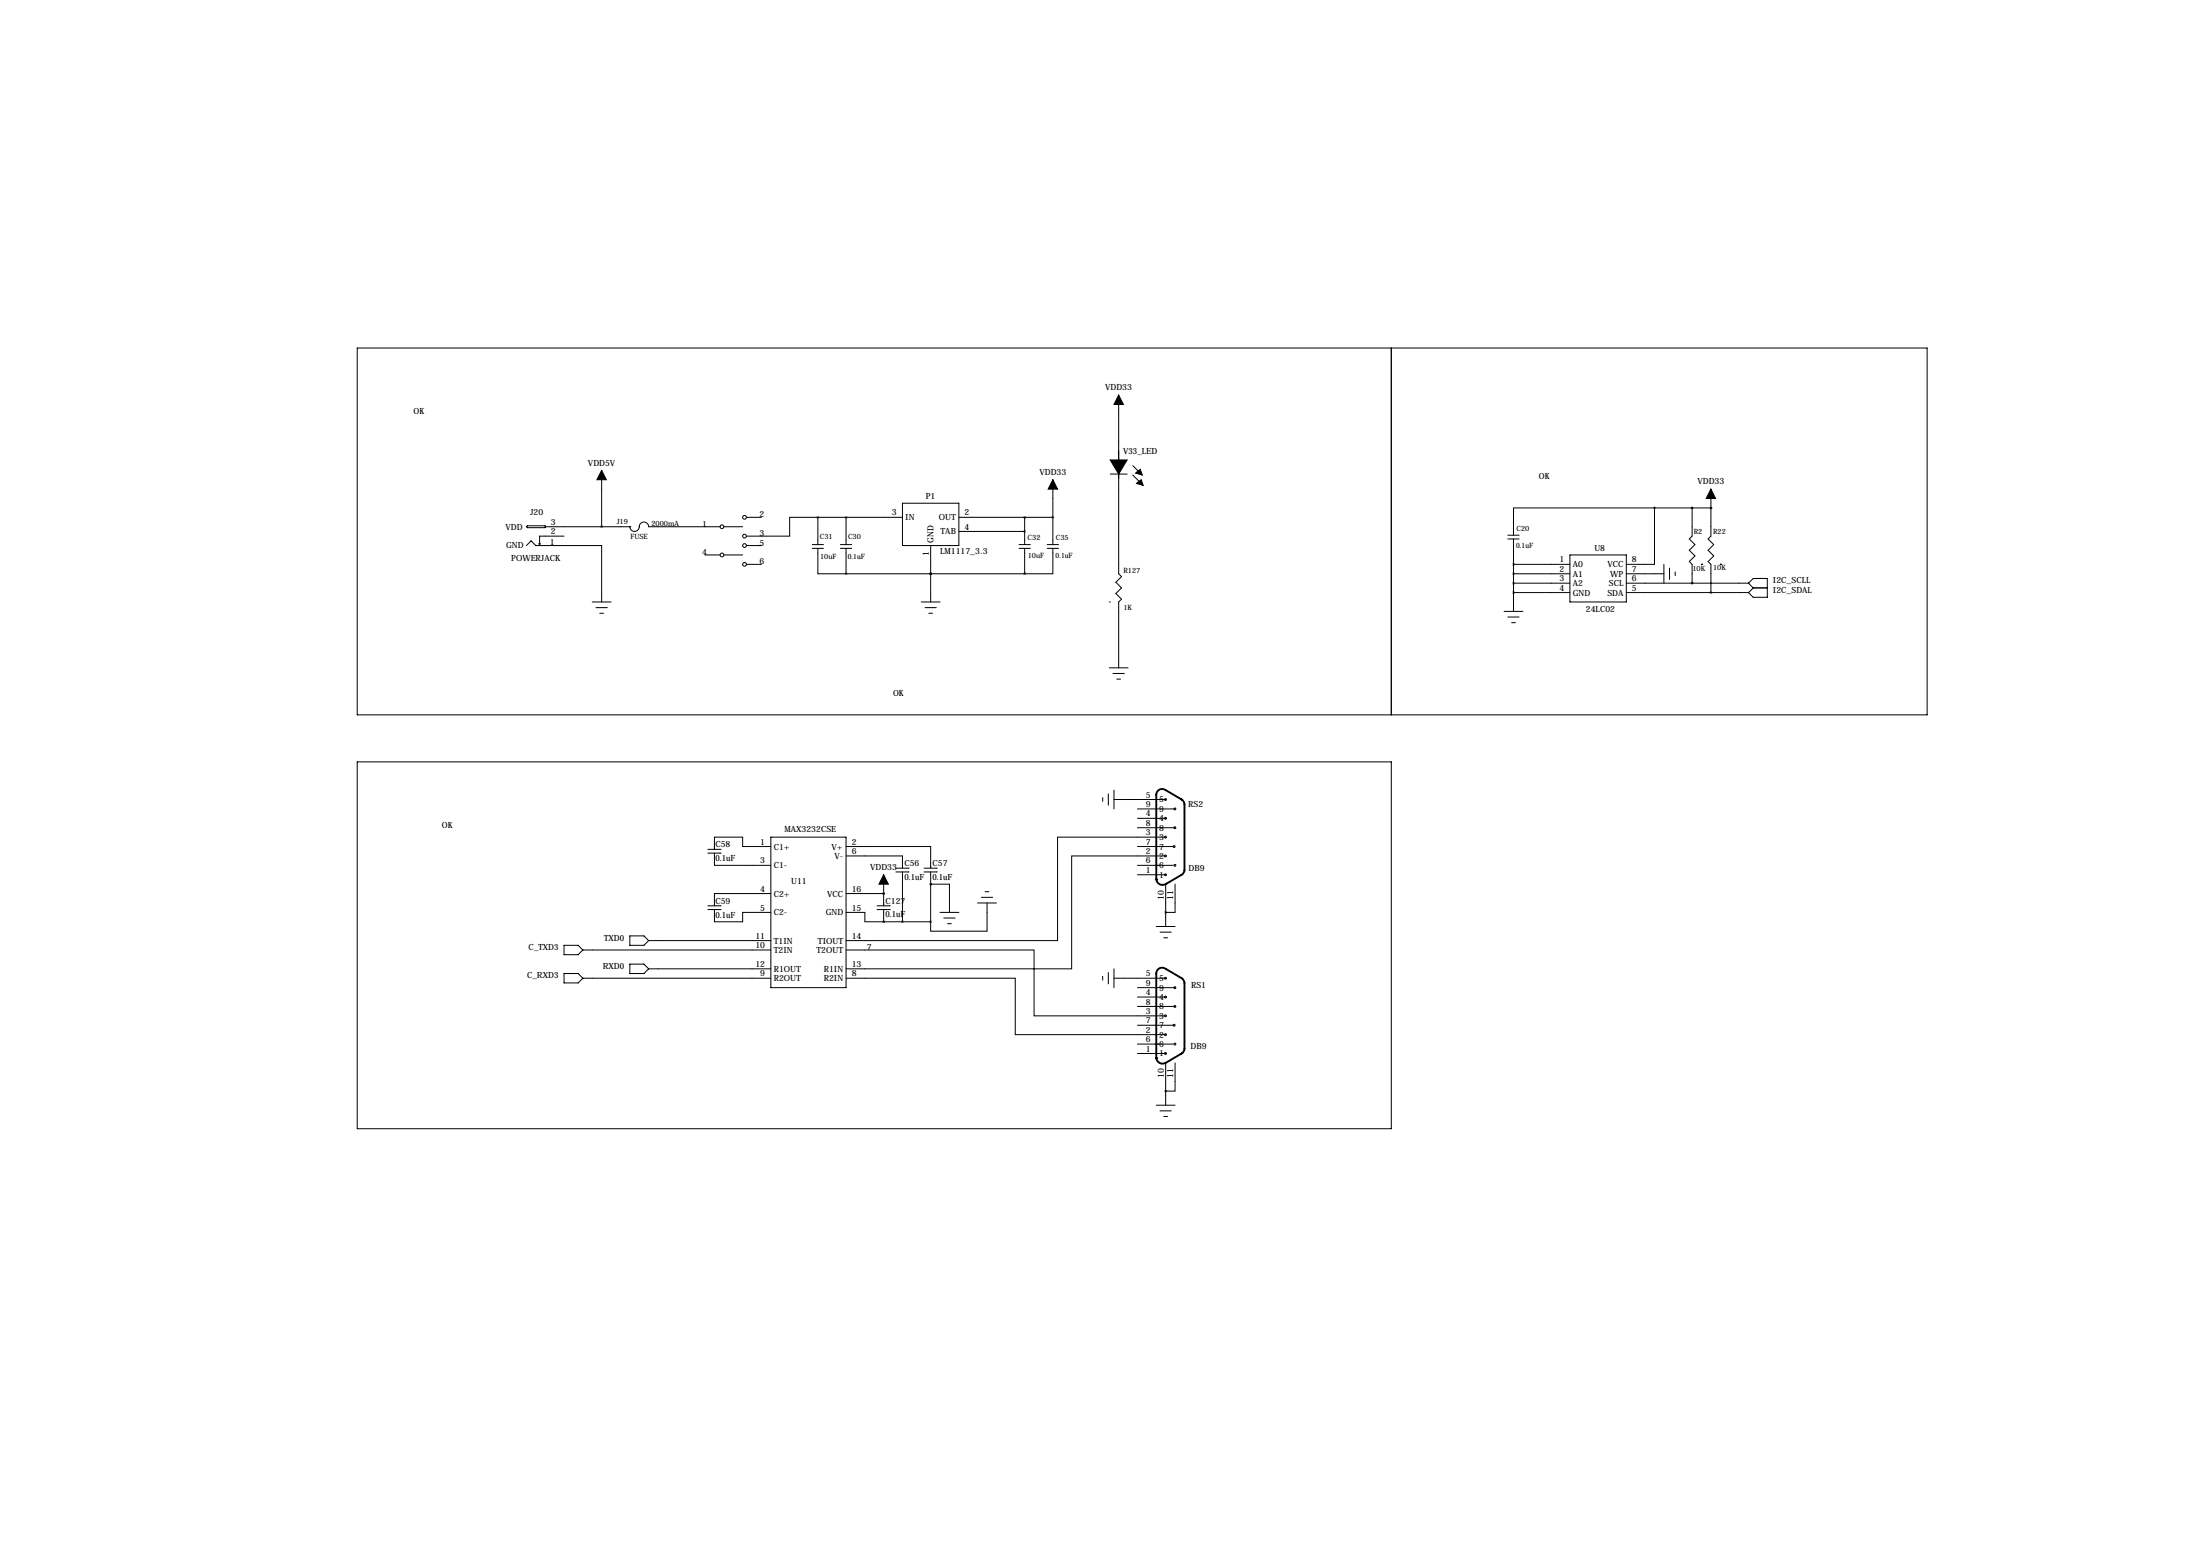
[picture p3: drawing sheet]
<svg xmlns="http://www.w3.org/2000/svg" width="594mm" height="419mm" viewBox="0 0 594 419" stroke-linecap="round" stroke-linejoin="round" font-family="sans-serif">
<g fill="none" stroke="#000" stroke-width=".27">
<path d="M96.5 94h424.2v99h-424.2zM375.9 94v99M302.3 106.7v48.2l.7 .8-1.5 1.5 1.5 1.6-1.5 1.5 1.5 1.5-.7 .8v17.7M162.6 127v15.2M201.7 139.7h4M221 139.7h-7.6v5.1h-11.7M221 139.7h22.8M221 139.7v7.4M228.6 139.7v7.4M243.8 135.9h15.3v11.4h-15.3zM259.1 139.7h25.4M276.9 139.7v7.4"/>
<path d="M284.5 129.5v17.6M300 128h4.5M306.1 125.7l2.5 2.6M306.1 128.3l2.5 2.5M447 137.2v15.2h-7.6M447 137.2h-38.1v7.3M447 137.2h15.3M457.2 137.2v7.6l-.8 .7 1.6 1.6-1.6 1.5 1.6 1.5-1.6 1.5 .8 .8v5.1M462.3 137.2h.1M462.3 132.1v12.7l-.8 .7 1.5 1.6-1.5 1.5 1.5 1.5-1.5 1.5 .8 .8v7.6M142.2 147.3l1.3-1.2 1.3 1.2h17.8v15.3M142.5 142h4.8v.5h-4.8l-.3-.3z"/>
<path d="M145.5 146.8l.3 .3M146 146.8l-.2 .3M147.3 142.2h22.9M152.4 144.8h-6.6v2.3M170.2 142.2a1.33 1.33 0 0 0 1.5 1.3 1.33 1.33 0 0 0 1.1-1.7 1.27 1.27 0 0 1 1.4-.8 1.27 1.27 0 0 1 1.1 1.2h19.3M170.2 142.2h.1M190.5 149.9h4.1M195.6 142.2h5.1M195.6 149.9h5.1M201.7 147.3h4M201.7 152.4h4M219.5 148.1h3"/>
<path d="M219.5 147.1h3M221 148.1v6.8h7.6M227.1 148.1h3M227.1 147.1h3M228.6 148.1v6.8M228.6 154.9h48.3M251.5 154.9h.1M251.5 147.3v15.3M259.1 143.5h17.8M275.3 148.1h3.1M275.3 147.1h3.1M276.9 148.1v6.8"/>
<path d="M283 148.1h3M283 147.1h3M284.5 148.1v6.8h-7.6M407.4 145.5h3.1M407.4 144.5h3.1M408.9 152.4h15.3M408.9 154.9h15.3M408.9 157.5h15.3M408.9 145.5v19.6M424.2 149.9h15.2v12.7h-15.2zM439.4 154.9h10.2M439.4 157.5h33"/>
<path d="M449.6 152.4v5.1M451.1 153.4v3.1M452.6 154.4v1M459.7 152.4h.1M464.8 152.4h.1M472.4 157.5l1.3-1.3h3.8v5.1h-3.8l-1.3-1.3M472.4 157.5l1.3 1.3M473.7 158.8h3.8M473.7 158.8l-1.3 1.2M160 162.6h5.1M161 164.1h3.1M162.1 165.6h1"/>
<path d="M248.9 162.6h5.1M249.9 164.1h3.1M251 165.6h1M299.7 162.6h.1M406.4 165.1h5.1M407.4 166.6h3.1M408.4 168.1h1M408.9 160h15.3M439.4 160h33M299.7 180.3h5.1M300.7 181.9h3.1M301.8 183.4h1"/>
<path d="M96.5 205.7h279.4v99.1h-279.4zM297.9 215.4v1M299.5 214.4v3M301 215.9h14M301 213.4v5M307.3 218.4h10.2M191.3 229.4h3.5M191.3 230.4h3.5M193 230.4v3.3h15.3M208.3 228.6h-7.6v-2.5h-7.7v3.3M208.3 226.1h20.3v40.6h-20.3zM228.6 228.6h22.9v5.8"/>
<path d="M228.6 231.1h15.2v3.3M238.8 236.2v8.4M242.1 234.4h3.5M242.1 235.5h3.5M243.8 235.5v13.4M249.7 234.4h3.5M249.7 235.5h3.5M251.5 238.8h5v7.6M251.5 238.8h.1M251.5 235.5v13.4M307.3 228.6h9.9M307.3 233.7h9.7"/>
<path d="M307.3 236.2h7.7M307.3 223.5h10.2M307.3 221h7.9M315 226.1h-29.2v27.9h-57.2M315 231.1h-25.4v30.5h-61M315 238.8v11.4M317.5 238.8v7.6h-2.5M152.4 255.3h3.8l1.3 1.2-1.3 1.3h-3.8zM157.5 256.5h50.8M170.2 252.7h3.8l1.3 1.3-1.3 1.3h-3.8zM175.3 254h33M191.3 244.6h3.5"/>
<path d="M191.3 245.6h3.5M193 245.6v3.3h7.7v-2.5h7.6M208.3 241.3h-15.3v3.3M228.6 246.4h5.1v2.5h5.1M228.6 256.5h50.8v17.8h35.6M228.6 241.3h10.2M237 244.6h3.5M237 245.6h3.5M238.8 248.9h.1M238.8 241.3h.1M238.8 245.6v3.3M238.8 248.9h12.7"/>
<path d="M254 246.4h5.1M255 247.9h3.1M256 249.4h1M264.2 243.8h5M265.2 242.3h3M266.2 240.8h1M266.7 243.8v7.7h-15.2v-2.6M312.4 250.2h5.1M313.4 251.7h3.1M314.5 253.2h1M152.4 262.9h3.8l1.3 1.3-1.3 1.2h-3.8zM157.5 264.2h50.8"/>
<path d="M170.2 260.4h3.8l1.3 1.2-1.3 1.3h-3.8zM175.3 261.6h33M228.6 264.2h45.7v15.2h40.7M297.9 263.7v1M299.5 262.6v3.1M301 264.2h14M301 261.6v5.1M307.3 266.7h10.2M307.3 276.9h9.9M307.3 271.8h10.2M307.3 269.2h7.9M307.3 284.5h7.7"/>
<path d="M307.3 281.9h9.7M312.4 298.4h5.1M313.4 300h3.1M315 287v11.4M317.5 287v7.6h-2.5M314.5 301.5h1"/>
<circle cx="201.2" cy="139.7" r=".51"/>
<circle cx="195.1" cy="142.2" r=".51"/>
<circle cx="195.1" cy="149.9" r=".51"/>
<circle cx="201.2" cy="144.8" r=".51"/>
<circle cx="201.2" cy="147.3" r=".51"/>
<circle cx="201.2" cy="152.4" r=".51"/>
<circle cx="314.9" cy="215.9" r=".25"/>
<circle cx="317.4" cy="218.4" r=".25"/>
<circle cx="314.9" cy="221" r=".25"/>
<circle cx="314.9" cy="231.1" r=".25"/>
<circle cx="314.9" cy="226.1" r=".25"/>
<circle cx="314.9" cy="236.2" r=".25"/>
<circle cx="317.2" cy="228.6" r=".25"/>
<circle cx="317.4" cy="233.7" r=".25"/>
<circle cx="317.4" cy="223.5" r=".25"/>
<circle cx="314.9" cy="264.2" r=".25"/>
<circle cx="314.9" cy="279.4" r=".25"/>
<circle cx="314.9" cy="274.3" r=".25"/>
<circle cx="314.9" cy="269.2" r=".25"/>
<circle cx="317.2" cy="276.9" r=".25"/>
<circle cx="317.4" cy="266.7" r=".25"/>
<circle cx="317.4" cy="271.8" r=".25"/>
<circle cx="314.9" cy="284.5" r=".25"/>
<circle cx="317.4" cy="281.9" r=".25"/>
</g>
<path d="M314.9 213.4a1.57 1.57 0 0 0-2.5 1.2v22.9M315 213.4l4.3 2.5 .7 .9v18.1l-.2 .8-.5 .5M312.4 237.5h.1M312.4 237.5a1.68 1.68 0 0 0 2.5 1.2M319.3 236.2l-4.3 2.6M312.4 262.9v22.9M314.9 261.6a1.57 1.57 0 0 0-2.5 1.3M315 261.6l4.3 2.6 .7 .8v18.2l-.2 .7-.5 .6M312.4 285.8h.1M312.4 285.7a1.68 1.68 0 0 0 2.5 1.3M319.3 284.5l-4.3 2.5" fill="none" stroke="#000" stroke-width=".51"/>
<path d="M302.3 106.7l1.2 2.5h-2.5zM162.6 127l1.2 2.5h-2.5zM284.5 129.5l1.3 2.6h-2.6zM300 124.2h2.3v3.8zM302.3 124.2h2.2l-2.2 3.8zM306.8 127.8l1.3-1.1 .5 1.6zM307.1 130.6l1.3-1.1 .5 1.6zM462.3 132.1l1.2 2.5h-2.5zM238.8 236.2l1.2 2.6h-2.5z" fill="#000" stroke="#000" stroke-width=".27"/>
<path d="M238.7 248.9a.05 .05 0 0 0 .1 0 .05 .05 0 0 0-.1 0zM243.8 248.9a.05 .05 0 0 0 .1 0 .05 .05 0 0 0-.1 0zM238.7 241.3a.05 .05 0 0 0 .1 0 .05 .05 0 0 0-.1 0zM251.4 238.8a.05 .05 0 0 0 .1 0 .05 .05 0 0 0-.1 0zM251.4 248.9a.05 .05 0 0 0 .1 0 .05 .05 0 0 0-.1 0zM314.9 246.4a.05 .05 0 0 0 .1 0 .05 .05 0 0 0-.1 0zM251.4 154.9a.05 .05 0 0 0 .1 0 .05 .05 0 0 0-.1 0zM251.4 154.9a.05 .05 0 0 0 .1 0 .05 .05 0 0 0-.1 0zM276.8 154.9a.05 .05 0 0 0 .1 0 .05 .05 0 0 0-.1 0zM276.8 139.7a.05 .05 0 0 0 .1 0 .05 .05 0 0 0-.1 0zM276.8 143.5a.05 .05 0 0 0 .1 0 .05 .05 0 0 0-.1 0zM162.5 142.2a.05 .05 0 0 0 .1 0 .05 .05 0 0 0-.1 0zM314.9 294.6a.05 .05 0 0 0 .1 0 .05 .05 0 0 0-.1 0zM408.9 160a.05 .05 0 0 0 .1 0 .05 .05 0 0 0-.1 0zM408.9 157.5a.05 .05 0 0 0 .1 0 .05 .05 0 0 0-.1 0zM408.9 154.9a.05 .05 0 0 0 .1 0 .05 .05 0 0 0-.1 0zM447 137.2a.05 .05 0 0 0 .1 0 .05 .05 0 0 0-.1 0zM408.9 152.4a.05 .05 0 0 0 .1 0 .05 .05 0 0 0-.1 0z" fill="#000" stroke="#000" stroke-width=".63"/>
<g font-size="2.3">
<text x="298.6" y="105.4">VDD33</text>
<text x="111.8" y="111.8">OK</text>
<text x="158.9" y="125.7">VDD5V</text>
<text x="303.5" y="122.7">V33_LED</text>
<text x="280.9" y="128.3">VDD33</text>
<text x="415.8" y="129.3">OK</text>
<text x="458.7" y="130.8">VDD33</text>
<text x="250.1" y="134.9">P1</text>
<text x="136.6" y="143">VDD</text>
<text x="143.3" y="138.9">J20</text>
<text x="148.8" y="141.7">3</text>
<text x="189.7" y="142.2">1</text>
<text x="205.2" y="139.7">2</text>
<text x="241" y="139.2">3</text>
<text x="244.6" y="140.5">IN</text>
<text x="253.7" y="140.5">OUT</text>
<text x="260.6" y="139.2">2</text>
<text x="260.6" y="143">4</text>
<text x="136.7" y="147.9">GND</text>
<text x="148.6" y="147.1">1</text>
<text x="148.8" y="144.3">2</text>
<text x="189.7" y="149.9">4</text>
<text x="205.2" y="144.8">3</text>
<text x="205.2" y="147.3">5</text>
<text x="252.3" y="146.6" transform="rotate(-90 252.3 146.6)">GND</text>
<text x="254" y="149.7">LM1117_3.3</text>
<text x="254.1" y="144.3">TAB</text>
<text x="430.8" y="148.8">U8</text>
<text x="138.1" y="151.5">POWERJACK</text>
<text x="205.2" y="152.4">6</text>
<text x="251" y="150.2" transform="rotate(-90 251 150.2)">1</text>
<text x="421.3" y="151.9">1</text>
<text x="421.3" y="154.4">2</text>
<text x="424.9" y="153.2">A0</text>
<text x="424.9" y="155.7">A1</text>
<text x="434.3" y="153.2">VCC</text>
<text x="435.1" y="155.7">WP</text>
<text x="440.9" y="151.9">8</text>
<text x="440.9" y="154.4">7</text>
<text x="421.3" y="157">3</text>
<text x="421.3" y="159.5">4</text>
<text x="424.9" y="158.3">A2</text>
<text x="424.9" y="160.8">GND</text>
<text x="434.3" y="160.8">SDA</text>
<text x="434.7" y="158.3">SCL</text>
<text x="440.9" y="157">6</text>
<text x="440.9" y="159.5">5</text>
<text x="479" y="160">I2C_SDAL</text>
<text x="479" y="157.5">I2C_SCLL</text>
<text x="428.5" y="165.2">24LC02</text>
<text x="241.3" y="188">OK</text>
<text x="309.6" y="215.4">5</text>
<text x="309.6" y="220.5">4</text>
<text x="309.6" y="217.9">9</text>
<text x="313.2" y="221.8">4</text>
<text x="313.2" y="216.7">5</text>
<text x="313.2" y="219.2">9</text>
<text x="321" y="217.9">RS2</text>
<text x="119.4" y="223.5">OK</text>
<text x="212" y="224.6">MAX3232CSE</text>
<text x="309.6" y="225.6">3</text>
<text x="309.6" y="223">8</text>
<text x="313.2" y="226.9">3</text>
<text x="313.2" y="224.3">8</text>
<text x="193.3" y="228.9">C58</text>
<text x="193.3" y="232.4">0.1uF</text>
<text x="205.4" y="228.1">1</text>
<text x="205.4" y="233.2">3</text>
<text x="209" y="229.4">C1+</text>
<text x="224.7" y="229.4">V+</text>
<text x="225.5" y="231.9">V-</text>
<text x="230.1" y="228.1">2</text>
<text x="230.1" y="230.6">6</text>
<text x="244.3" y="233.9">C56</text>
<text x="252" y="233.9">C57</text>
<text x="309.6" y="230.6">2</text>
<text x="309.6" y="233.2">6</text>
<text x="309.6" y="228.1">7</text>
<text x="313.2" y="231.9">2</text>
<text x="313.2" y="229.4">7</text>
<text x="209" y="234.5">C1-</text>
<text x="213.8" y="238.8">U11</text>
<text x="235.1" y="234.9">VDD33</text>
<text x="244.3" y="237.8">0.1uF</text>
<text x="252" y="237.8">0.1uF</text>
<text x="309.6" y="235.7">1</text>
<text x="313.2" y="237">1</text>
<text x="313.2" y="234.5">6</text>
<text x="321.2" y="235.3">DB9</text>
<text x="193.3" y="244.1">C59</text>
<text x="205.4" y="240.8">4</text>
<text x="205.4" y="245.9">5</text>
<text x="209" y="242.1">C2+</text>
<text x="223.5" y="242.1">VCC</text>
<text x="230.1" y="245.9">15</text>
<text x="230.1" y="240.8">16</text>
<text x="239.3" y="244.1">C127</text>
<text x="314.5" y="242.9" transform="rotate(-90 314.5 242.9)">10</text>
<text x="317" y="242.9" transform="rotate(-90 317 242.9)">11</text>
<text x="193.3" y="247.9">0.1uF</text>
<text x="209" y="247.2">C2-</text>
<text x="223.1" y="247.2">GND</text>
<text x="239.3" y="247.7">0.1uF</text>
<text x="142.8" y="256.5">C_TXD3</text>
<text x="163.3" y="254">TXD0</text>
<text x="204.1" y="253.5">11</text>
<text x="204.1" y="256">10</text>
<text x="209" y="254.8">T1IN</text>
<text x="209" y="257.3">T2IN</text>
<text x="220.6" y="257.3">T2OUT</text>
<text x="221" y="254.8">TIOUT</text>
<text x="230.1" y="253.5">14</text>
<text x="234.2" y="256.5">7</text>
<text x="162.9" y="261.6">RXD0</text>
<text x="204.1" y="261.1">12</text>
<text x="205.4" y="263.7">9</text>
<text x="209" y="262.4">R1OUT</text>
<text x="222.6" y="262.4">R1IN</text>
<text x="230.1" y="261.1">13</text>
<text x="230.1" y="263.7">8</text>
<text x="309.6" y="263.7">5</text>
<text x="142.4" y="264.2">C_RXD3</text>
<text x="209" y="265">R2OUT</text>
<text x="222.6" y="265">R2IN</text>
<text x="309.6" y="268.7">4</text>
<text x="309.6" y="266.2">9</text>
<text x="313.2" y="265">5</text>
<text x="313.2" y="267.5">9</text>
<text x="321.8" y="266.7">RS1</text>
<text x="309.6" y="273.8">3</text>
<text x="309.6" y="271.3">8</text>
<text x="313.2" y="275.1">3</text>
<text x="313.2" y="270">4</text>
<text x="313.2" y="272.6">8</text>
<text x="309.6" y="278.9">2</text>
<text x="309.6" y="281.4">6</text>
<text x="309.6" y="276.4">7</text>
<text x="313.2" y="280.2">2</text>
<text x="313.2" y="277.7">7</text>
<text x="309.6" y="284">1</text>
<text x="313.2" y="285.3">1</text>
<text x="313.2" y="282.7">6</text>
<text x="321.7" y="283.3">DB9</text>
<text x="314.5" y="291.2" transform="rotate(-90 314.5 291.2)">10</text>
<text x="317" y="291.2" transform="rotate(-90 317 291.2)">11</text>
</g>
<g font-size="2">
<text x="166.6" y="141.6">J19</text>
<text x="176" y="142">2000mA</text>
<text x="409.7" y="143.4">C20</text>
<text x="170.4" y="145.7">FUSE</text>
<text x="221.5" y="145.7">C31</text>
<text x="229.1" y="145.7">C30</text>
<text x="277.7" y="145.9">C32</text>
<text x="285.3" y="145.9">C35</text>
<text x="409.7" y="148.1">0.1uF</text>
<text x="457.6" y="144.3">R2</text>
<text x="462.8" y="144.3">R22</text>
<text x="221.6" y="150.9">10uF</text>
<text x="229.1" y="150.9">0.1uF</text>
<text x="277.7" y="150.6">10uF</text>
<text x="285.2" y="150.6">0.1uF</text>
<text x="303.5" y="154.7">R127</text>
<text x="457.3" y="154.2">10K</text>
<text x="462.8" y="153.9">10K</text>
<text x="303.5" y="164.6">1K</text>
</g>
</svg>
